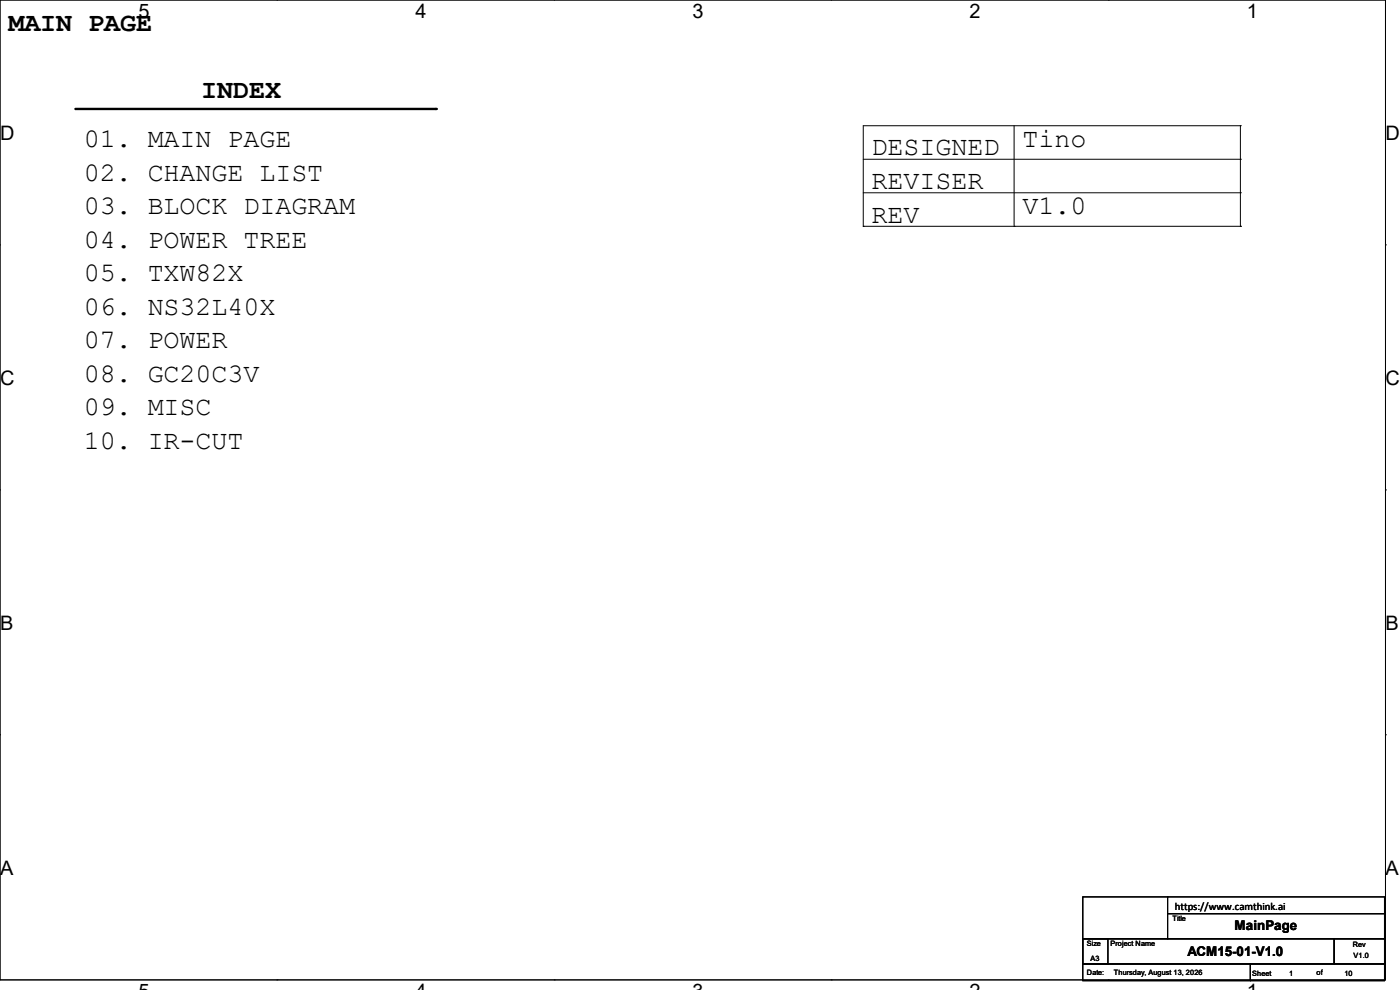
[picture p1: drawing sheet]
<svg xmlns="http://www.w3.org/2000/svg" width="297mm" height="210mm" viewBox="0 0 297 210" stroke-linecap="round" stroke-linejoin="round" font-family="sans-serif">
<g fill="none" stroke="#000" stroke-width=".21">
<path d="M0 0h293.9v207.9h-293.9zM58.8 0h.1M117.6 0h.1M176.3 0h.1M235.1 0h.1M183.1 33.8h80M215.1 26.7v21.3M263.1 26.7h.1M263.1 33.8h.1M263.1 26.7h-80v21.3M263.1 26.7v21.3M0 51.9h.1"/>
<path d="M183.1 48h.1M183.1 40.9h80M183.1 48h80M215.1 48h.1M263.1 48h.1M263.1 40.9h.1M293.9 51.9h.1M0 103.9h.1M293.9 103.9h.1M0 155.9h.1M293.9 155.9h.1M229.7 199.1h5.3v5.4h-5.3z"/>
<path d="M229.7 199.1h53.3v5.4h-53.3zM229.7 190.2h18v8.9h-18zM247.7 190.2h46v3.6h-46zM247.7 193.8h46v5.3h-46zM283 199.1h10.7v5.4h-10.7zM58.8 207.9h.1M117.6 207.9h.1M176.3 207.9h.1M229.7 204.5h35.6v3.5h-35.6zM235.1 207.9h.1M265.3 204.5h28.4v3.5h-28.4z"/>
</g>
<path d="M16 23.1h76.5" fill="none" stroke="#000" stroke-width=".51"/>
<circle cx="92.5" cy="23.1" r=".25" fill="#000"/>
<g font-size="5.7">
<text x="1.8" y="6.5">MAIN PAGE</text>
<text x="42.7" y="20.7">INDEX</text>
<text x="17.8" y="31.2">01. MAIN PAGE</text>
<text x="184.9" y="33">DESIGNED</text>
<text x="216.9" y="31.2">Tino</text>
<text x="17.8" y="38.3">02. CHANGE LIST</text>
<text x="184.9" y="40.1">REVISER</text>
<text x="17.8" y="45.4">03. BLOCK DIAGRAM</text>
<text x="184.9" y="47.2">REV</text>
<text x="216.9" y="45.4">V1.0</text>
<text x="17.8" y="52.5">04. POWER TREE</text>
<text x="17.8" y="59.6">05. TXW82X</text>
<text x="17.8" y="66.8">06. NS32L40X</text>
<text x="17.8" y="73.9">07. POWER</text>
<text x="17.8" y="81">08. GC20C3V</text>
<text x="17.8" y="88.1">09. MISC</text>
<text x="17.8" y="95.2">10. IR-CUT</text>
</g>
<g font-size="4.2">
<text x="29.4" y="3.8">5</text>
<text x="88.1" y="3.8">4</text>
<text x="146.9" y="3.8">3</text>
<text x="205.7" y="3.8">2</text>
<text x="264.5" y="3.8">1</text>
<text x="0" y="29.8">D</text>
<text x="293.9" y="29.8">D</text>
<text x="0" y="81.7">C</text>
<text x="293.9" y="81.7">C</text>
<text x="0" y="133.7">B</text>
<text x="293.9" y="133.7">B</text>
<text x="0" y="185.6">A</text>
<text x="293.9" y="185.6">A</text>
</g>
<g font-size="2.8">
<text x="261.9" y="197.3">MainPage</text>
<text x="251.9" y="202.8">ACM15-01-V1.0</text>
</g>
<text font-size="2.3" x="249.3" y="193">https://www.camthink.ai</text>
<g font-size="1.6">
<text x="248.8" y="195.4">Title</text>
<text x="230.6" y="200.7">Size</text>
<text x="231.3" y="203.8">A3</text>
<text x="235.6" y="200.7">Project Name</text>
<text x="287" y="200.9">Rev</text>
<text x="287.1" y="203.2">V1.0</text>
<text x="230.6" y="206.8">Date:</text>
<text x="236.3" y="206.8">Thursday, August 13, 2026</text>
<text x="265.6" y="207">Sheet</text>
<text x="273.5" y="207">1</text>
<text x="279.3" y="206.8">of</text>
<text x="285.2" y="207">10</text>
</g>
</svg>
